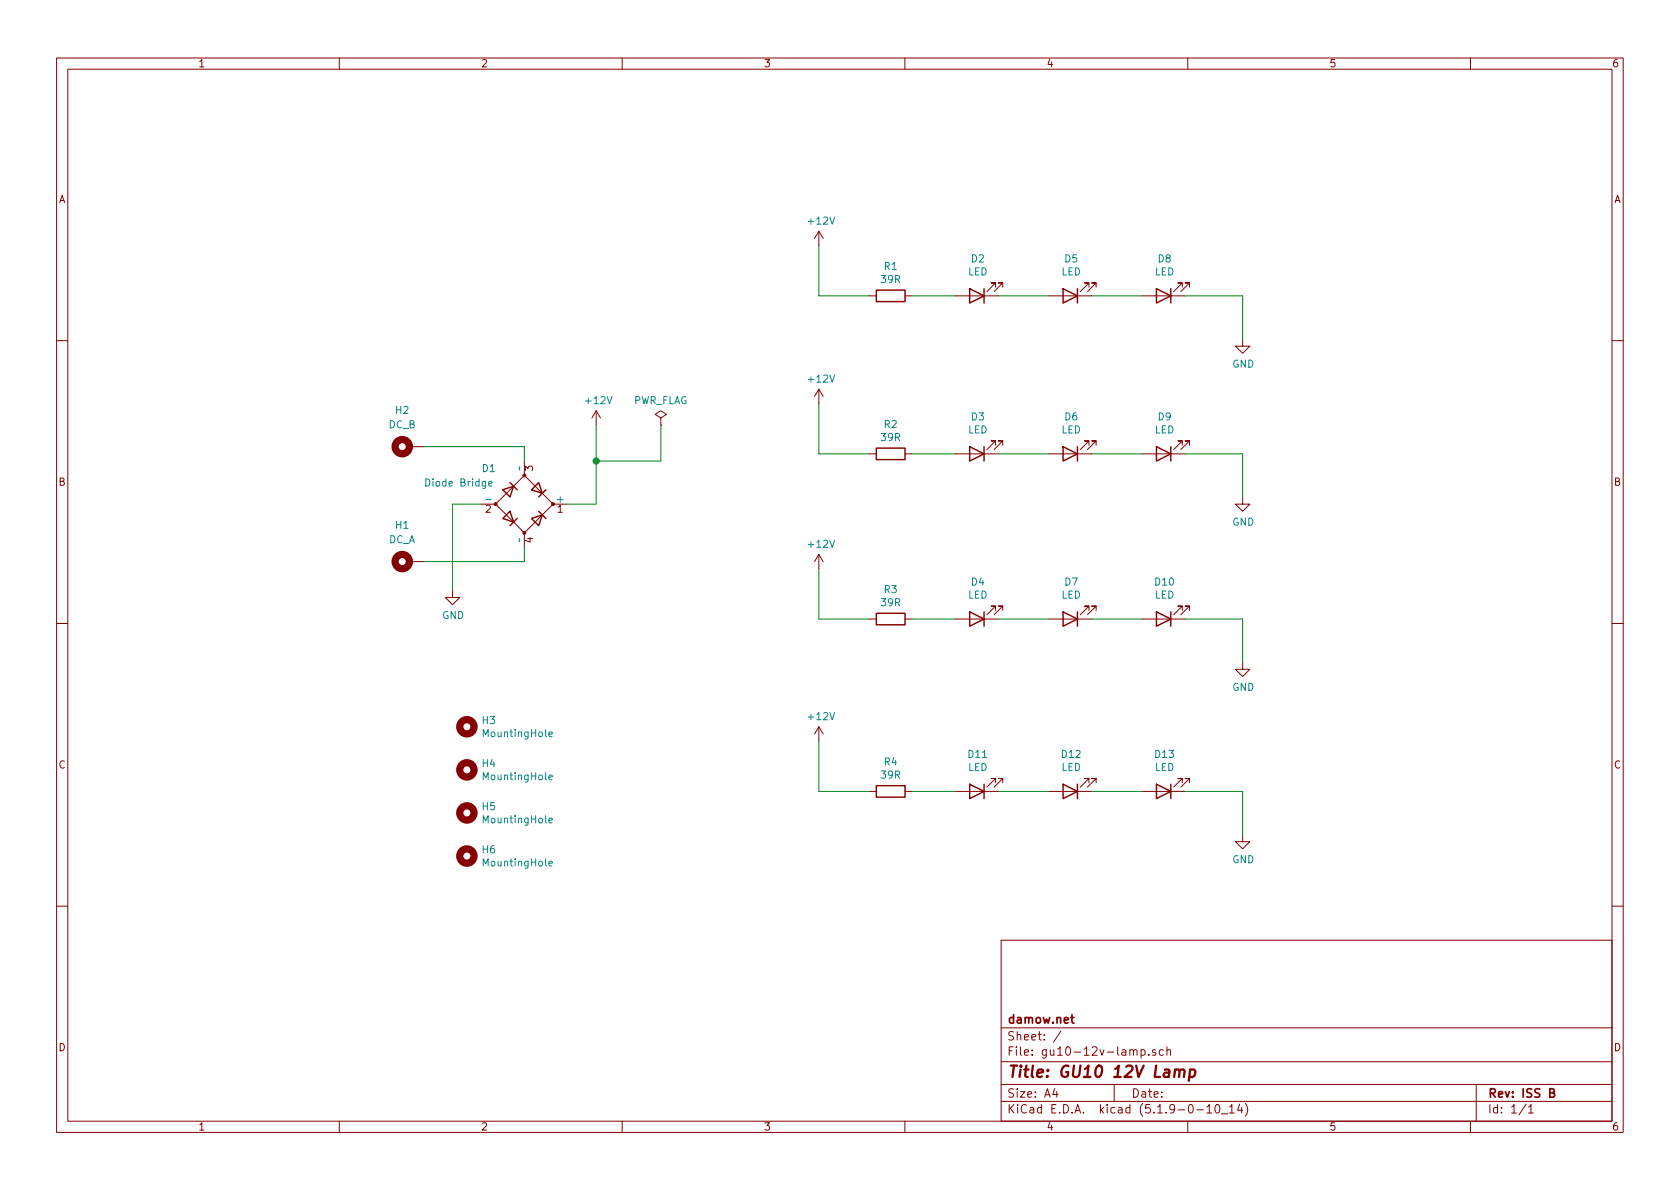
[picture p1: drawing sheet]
EESchema Schematic File Version 4
EELAYER 30 0
EELAYER END
$Descr A4 11693 8268
encoding utf-8
Sheet 1 1
Title "GU10 12V Lamp"
Date ""
Rev "ISS B"
Comp "damow.net"
Comment1 ""
Comment2 ""
Comment3 ""
Comment4 ""
$EndDescr
$Comp
L Mechanical:MountingHole_Pad H1
U 1 1
P 2850 3900
F 0 "H1" V 3100 3950 50  0000 C CNN
F 1 "DC_A" V 3000 3950 50  0000 C CNN
F 2 "MountingHole:MountingHole_3.2mm_M3_Pad_Via" H 2850 3900 50  0001 C CNN
F 3 "~" H 2850 3900 50  0001 C CNN
	1    2850 3900
	0    -1   -1   0   
$EndComp
$Comp
L Device:D_Bridge_+-AA D1
U 1 1
P 3650 3500
F 0 "D1" H 3350 3750 50  0000 L CNN
F 1 "Diode Bridge" H 2950 3650 50  0000 L CNN
F 2 "Diode_SMD:Diode_Bridge_Vishay_DFS" H 3650 3500 50  0001 C CNN
F 3 "~" H 3650 3500 50  0001 C CNN
F 4 "Digi-Key" H 3650 3500 50  0001 C CNN "Vendor"
F 5 "0.41" H 3650 3500 50  0001 C CNN "Vendor 10of GBP"
F 6 "DF01SA-E3/77GICT-ND" H 3650 3500 50  0001 C CNN "Vendor SKU"
	1    3650 3500
	1    0    0    -1  
$EndComp
Wire Wire Line
	3650 3100 3650 3200
Wire Wire Line
	2950 3100 3650 3100
Wire Wire Line
	3650 3900 3650 3800
Wire Wire Line
	2950 3900 3650 3900
Wire Wire Line
	3350 3500 3150 3500
Wire Wire Line
	3150 3500 3150 4100
$Comp
L power:GND #PWR0107
U 1 1
P 3150 4100
F 0 "#PWR0107" H 3150 3850 50  0001 C CNN
F 1 "GND" H 3155 3927 50  0000 C CNN
F 2 "" H 3150 4100 50  0001 C CNN
F 3 "" H 3150 4100 50  0001 C CNN
	1    3150 4100
	1    0    0    -1  
$EndComp
Wire Wire Line
	3950 3500 4150 3500
Wire Wire Line
	4150 3500 4150 3200
$Comp
L power:+12V #PWR0108
U 1 1
P 4150 2950
F 0 "#PWR0108" H 4150 2800 50  0001 C CNN
F 1 "+12V" H 4165 3123 50  0000 C CNN
F 2 "" H 4150 2950 50  0001 C CNN
F 3 "" H 4150 2950 50  0001 C CNN
	1    4150 2950
	1    0    0    -1  
$EndComp
$Comp
L Mechanical:MountingHole_Pad H2
U 1 1
P 2850 3100
F 0 "H2" V 3100 3150 50  0000 C CNN
F 1 "DC_B" V 3000 3150 50  0000 C CNN
F 2 "MountingHole:MountingHole_3.2mm_M3_Pad_Via" H 2850 3100 50  0001 C CNN
F 3 "~" H 2850 3100 50  0001 C CNN
	1    2850 3100
	0    -1   -1   0   
$EndComp
$Comp
L Device:R R2
U 1 1
P 6200 3150
F 0 "R2" V 5993 3150 50  0000 C CNN
F 1 "39R" V 6084 3150 50  0000 C CNN
F 2 "Resistor_SMD:R_2512_6332Metric" V 6130 3150 50  0001 C CNN
F 3 "~" H 6200 3150 50  0001 C CNN
F 4 "Digi-Key" H 6200 3150 50  0001 C CNN "Vendor"
F 5 "0.181" H 6200 3150 50  0001 C CNN "Vendor 10of GBP"
F 6 "RMCF2512JT39R0CT-ND" H 6200 3150 50  0001 C CNN "Vendor SKU"
	1    6200 3150
	0    1    1    0   
$EndComp
$Comp
L Device:R R1
U 1 1
P 6200 2050
F 0 "R1" V 5993 2050 50  0000 C CNN
F 1 "39R" V 6084 2050 50  0000 C CNN
F 2 "Resistor_SMD:R_2512_6332Metric" V 6130 2050 50  0001 C CNN
F 3 "~" H 6200 2050 50  0001 C CNN
F 4 "Digi-Key" H 6200 2050 50  0001 C CNN "Vendor"
F 5 "0.181" H 6200 2050 50  0001 C CNN "Vendor 10of GBP"
F 6 "RMCF2512JT39R0CT-ND" H 6200 2050 50  0001 C CNN "Vendor SKU"
	1    6200 2050
	0    1    1    0   
$EndComp
Wire Wire Line
	5700 2800 5700 3150
$Comp
L power:+12V #PWR0104
U 1 1
P 5700 2800
F 0 "#PWR0104" H 5700 2650 50  0001 C CNN
F 1 "+12V" H 5715 2973 50  0000 C CNN
F 2 "" H 5700 2800 50  0001 C CNN
F 3 "" H 5700 2800 50  0001 C CNN
	1    5700 2800
	1    0    0    -1  
$EndComp
$Comp
L power:GND #PWR0103
U 1 1
P 8650 3450
F 0 "#PWR0103" H 8650 3200 50  0001 C CNN
F 1 "GND" H 8655 3277 50  0000 C CNN
F 2 "" H 8650 3450 50  0001 C CNN
F 3 "" H 8650 3450 50  0001 C CNN
	1    8650 3450
	1    0    0    -1  
$EndComp
Wire Wire Line
	8650 3150 8650 3450
Wire Wire Line
	8250 3150 8650 3150
Wire Wire Line
	6050 3150 5700 3150
Wire Wire Line
	7600 3150 7950 3150
$Comp
L Device:LED D9
U 1 1
P 8100 3150
F 0 "D9" H 8093 2895 50  0000 C CNN
F 1 "LED" H 8093 2986 50  0000 C CNN
F 2 "2835-led.kicad_mod:LED_PLCC_2835" H 8100 3150 50  0001 C CNN
F 3 "~" H 8100 3150 50  0001 C CNN
F 4 "Digi-Key" H 8100 3150 50  0001 C CNN "Vendor"
F 5 "" H 8100 3150 50  0001 C CNN "Vendor 10of"
F 6 "2138-JB2835AWT-W-U30GA0000-N0000001CT-ND" H 8100 3150 50  0001 C CNN "Vendor SKU"
F 7 "0.01500" H 8100 3150 50  0001 C CNN "Vendor 10of GBP"
	1    8100 3150
	-1   0    0    1   
$EndComp
Wire Wire Line
	6950 3150 7300 3150
$Comp
L Device:LED D6
U 1 1
P 7450 3150
F 0 "D6" H 7443 2895 50  0000 C CNN
F 1 "LED" H 7443 2986 50  0000 C CNN
F 2 "2835-led.kicad_mod:LED_PLCC_2835" H 7450 3150 50  0001 C CNN
F 3 "~" H 7450 3150 50  0001 C CNN
F 4 "Digi-Key" H 7450 3150 50  0001 C CNN "Vendor"
F 5 "" H 7450 3150 50  0001 C CNN "Vendor 10of"
F 6 "2138-JB2835AWT-W-U30GA0000-N0000001CT-ND" H 7450 3150 50  0001 C CNN "Vendor SKU"
F 7 "0.01500" H 7450 3150 50  0001 C CNN "Vendor 10of GBP"
	1    7450 3150
	-1   0    0    1   
$EndComp
Wire Wire Line
	6650 3150 6350 3150
$Comp
L Device:LED D3
U 1 1
P 6800 3150
F 0 "D3" H 6793 2895 50  0000 C CNN
F 1 "LED" H 6793 2986 50  0000 C CNN
F 2 "2835-led.kicad_mod:LED_PLCC_2835" H 6800 3150 50  0001 C CNN
F 3 "~" H 6800 3150 50  0001 C CNN
F 4 "Digi-Key" H 6800 3150 50  0001 C CNN "Vendor"
F 5 "0.01500" H 6800 3150 50  0001 C CNN "Vendor 10of GBP"
F 6 "2138-JB2835AWT-W-U30GA0000-N0000001CT-ND" H 6800 3150 50  0001 C CNN "Vendor SKU"
	1    6800 3150
	-1   0    0    1   
$EndComp
Wire Wire Line
	5700 1700 5700 2050
$Comp
L power:+12V #PWR0102
U 1 1
P 5700 1700
F 0 "#PWR0102" H 5700 1550 50  0001 C CNN
F 1 "+12V" H 5715 1873 50  0000 C CNN
F 2 "" H 5700 1700 50  0001 C CNN
F 3 "" H 5700 1700 50  0001 C CNN
	1    5700 1700
	1    0    0    -1  
$EndComp
$Comp
L power:GND #PWR0101
U 1 1
P 8650 2350
F 0 "#PWR0101" H 8650 2100 50  0001 C CNN
F 1 "GND" H 8655 2177 50  0000 C CNN
F 2 "" H 8650 2350 50  0001 C CNN
F 3 "" H 8650 2350 50  0001 C CNN
	1    8650 2350
	1    0    0    -1  
$EndComp
Wire Wire Line
	8650 2050 8650 2350
Wire Wire Line
	8250 2050 8650 2050
Wire Wire Line
	6050 2050 5700 2050
Wire Wire Line
	7600 2050 7950 2050
$Comp
L Device:LED D8
U 1 1
P 8100 2050
F 0 "D8" H 8093 1795 50  0000 C CNN
F 1 "LED" H 8093 1886 50  0000 C CNN
F 2 "2835-led.kicad_mod:LED_PLCC_2835" H 8100 2050 50  0001 C CNN
F 3 "~" H 8100 2050 50  0001 C CNN
F 4 "Digi-Key" H 8100 2050 50  0001 C CNN "Vendor"
F 5 "" H 8100 2050 50  0001 C CNN "Vendor 10of"
F 6 "2138-JB2835AWT-W-U30GA0000-N0000001CT-ND" H 8100 2050 50  0001 C CNN "Vendor SKU"
F 7 "0.01500" H 8100 2050 50  0001 C CNN "Vendor 10of GBP"
	1    8100 2050
	-1   0    0    1   
$EndComp
Wire Wire Line
	6950 2050 7300 2050
$Comp
L Device:LED D5
U 1 1
P 7450 2050
F 0 "D5" H 7443 1795 50  0000 C CNN
F 1 "LED" H 7443 1886 50  0000 C CNN
F 2 "2835-led.kicad_mod:LED_PLCC_2835" H 7450 2050 50  0001 C CNN
F 3 "~" H 7450 2050 50  0001 C CNN
F 4 "Digi-Key" H 7450 2050 50  0001 C CNN "Vendor"
F 5 "" H 7450 2050 50  0001 C CNN "Vendor 10of"
F 6 "2138-JB2835AWT-W-U30GA0000-N0000001CT-ND" H 7450 2050 50  0001 C CNN "Vendor SKU"
F 7 "0.01500" H 7450 2050 50  0001 C CNN "Vendor 10of GBP"
	1    7450 2050
	-1   0    0    1   
$EndComp
Wire Wire Line
	6650 2050 6350 2050
$Comp
L Device:LED D2
U 1 1
P 6800 2050
F 0 "D2" H 6793 1795 50  0000 C CNN
F 1 "LED" H 6793 1886 50  0000 C CNN
F 2 "2835-led.kicad_mod:LED_PLCC_2835" H 6800 2050 50  0001 C CNN
F 3 "~" H 6800 2050 50  0001 C CNN
F 4 "Digi-Key" H 6800 2050 50  0001 C CNN "Vendor"
F 5 "" H 6800 2050 50  0001 C CNN "Vendor 10of"
F 6 "2138-JB2835AWT-W-U30GA0000-N0000001CT-ND" H 6800 2050 50  0001 C CNN "Vendor SKU"
F 7 "0.01500" H 6800 2050 50  0001 C CNN "Vendor 10of GBP"
	1    6800 2050
	-1   0    0    1   
$EndComp
$Comp
L Device:R R3
U 1 1
P 6200 4300
F 0 "R3" V 5993 4300 50  0000 C CNN
F 1 "39R" V 6084 4300 50  0000 C CNN
F 2 "Resistor_SMD:R_2512_6332Metric" V 6130 4300 50  0001 C CNN
F 3 "~" H 6200 4300 50  0001 C CNN
F 4 "Digi-Key" H 6200 4300 50  0001 C CNN "Vendor"
F 5 "0.181" H 6200 4300 50  0001 C CNN "Vendor 10of GBP"
F 6 "RMCF2512JT39R0CT-ND" H 6200 4300 50  0001 C CNN "Vendor SKU"
	1    6200 4300
	0    1    1    0   
$EndComp
Wire Wire Line
	5700 3950 5700 4300
$Comp
L power:+12V #PWR0106
U 1 1
P 5700 3950
F 0 "#PWR0106" H 5700 3800 50  0001 C CNN
F 1 "+12V" H 5715 4123 50  0000 C CNN
F 2 "" H 5700 3950 50  0001 C CNN
F 3 "" H 5700 3950 50  0001 C CNN
	1    5700 3950
	1    0    0    -1  
$EndComp
$Comp
L power:GND #PWR0105
U 1 1
P 8650 4600
F 0 "#PWR0105" H 8650 4350 50  0001 C CNN
F 1 "GND" H 8655 4427 50  0000 C CNN
F 2 "" H 8650 4600 50  0001 C CNN
F 3 "" H 8650 4600 50  0001 C CNN
	1    8650 4600
	1    0    0    -1  
$EndComp
Wire Wire Line
	8650 4300 8650 4600
Wire Wire Line
	8250 4300 8650 4300
Wire Wire Line
	6050 4300 5700 4300
Wire Wire Line
	7600 4300 7950 4300
$Comp
L Device:LED D10
U 1 1
P 8100 4300
F 0 "D10" H 8093 4045 50  0000 C CNN
F 1 "LED" H 8093 4136 50  0000 C CNN
F 2 "2835-led.kicad_mod:LED_PLCC_2835" H 8100 4300 50  0001 C CNN
F 3 "~" H 8100 4300 50  0001 C CNN
F 4 "Digi-Key" H 8100 4300 50  0001 C CNN "Vendor"
F 5 "" H 8100 4300 50  0001 C CNN "Vendor 10of"
F 6 "2138-JB2835AWT-W-U30GA0000-N0000001CT-ND" H 8100 4300 50  0001 C CNN "Vendor SKU"
F 7 "0.01500" H 8100 4300 50  0001 C CNN "Vendor 10of GBP"
	1    8100 4300
	-1   0    0    1   
$EndComp
Wire Wire Line
	6950 4300 7300 4300
$Comp
L Device:LED D7
U 1 1
P 7450 4300
F 0 "D7" H 7443 4045 50  0000 C CNN
F 1 "LED" H 7443 4136 50  0000 C CNN
F 2 "2835-led.kicad_mod:LED_PLCC_2835" H 7450 4300 50  0001 C CNN
F 3 "~" H 7450 4300 50  0001 C CNN
F 4 "Digi-Key" H 7450 4300 50  0001 C CNN "Vendor"
F 5 "" H 7450 4300 50  0001 C CNN "Vendor 10of"
F 6 "2138-JB2835AWT-W-U30GA0000-N0000001CT-ND" H 7450 4300 50  0001 C CNN "Vendor SKU"
F 7 "0.01500" H 7450 4300 50  0001 C CNN "Vendor 10of GBP"
	1    7450 4300
	-1   0    0    1   
$EndComp
Wire Wire Line
	6650 4300 6350 4300
$Comp
L Device:LED D4
U 1 1
P 6800 4300
F 0 "D4" H 6793 4045 50  0000 C CNN
F 1 "LED" H 6793 4136 50  0000 C CNN
F 2 "2835-led.kicad_mod:LED_PLCC_2835" H 6800 4300 50  0001 C CNN
F 3 "~" H 6800 4300 50  0001 C CNN
F 4 "Digi-Key" H 6800 4300 50  0001 C CNN "Vendor"
F 5 "" H 6800 4300 50  0001 C CNN "Vendor 10of"
F 6 "2138-JB2835AWT-W-U30GA0000-N0000001CT-ND" H 6800 4300 50  0001 C CNN "Vendor SKU"
F 7 "0.01500" H 6800 4300 50  0001 C CNN "Vendor 10of GBP"
	1    6800 4300
	-1   0    0    1   
$EndComp
$Comp
L Device:R R4
U 1 1
P 6200 5500
F 0 "R4" V 5993 5500 50  0000 C CNN
F 1 "39R" V 6084 5500 50  0000 C CNN
F 2 "Resistor_SMD:R_2512_6332Metric" V 6130 5500 50  0001 C CNN
F 3 "~" H 6200 5500 50  0001 C CNN
F 4 "Digi-Key" H 6200 5500 50  0001 C CNN "Vendor"
F 5 "0.181" H 6200 5500 50  0001 C CNN "Vendor 10of GBP"
F 6 "RMCF2512JT39R0CT-ND" H 6200 5500 50  0001 C CNN "Vendor SKU"
	1    6200 5500
	0    1    1    0   
$EndComp
Wire Wire Line
	5700 5150 5700 5500
$Comp
L power:+12V #PWR0110
U 1 1
P 5700 5150
F 0 "#PWR0110" H 5700 5000 50  0001 C CNN
F 1 "+12V" H 5715 5323 50  0000 C CNN
F 2 "" H 5700 5150 50  0001 C CNN
F 3 "" H 5700 5150 50  0001 C CNN
	1    5700 5150
	1    0    0    -1  
$EndComp
$Comp
L power:GND #PWR0111
U 1 1
P 8650 5800
F 0 "#PWR0111" H 8650 5550 50  0001 C CNN
F 1 "GND" H 8655 5627 50  0000 C CNN
F 2 "" H 8650 5800 50  0001 C CNN
F 3 "" H 8650 5800 50  0001 C CNN
	1    8650 5800
	1    0    0    -1  
$EndComp
Wire Wire Line
	8650 5500 8650 5800
Wire Wire Line
	8250 5500 8650 5500
Wire Wire Line
	6050 5500 5700 5500
Wire Wire Line
	7600 5500 7950 5500
$Comp
L Device:LED D13
U 1 1
P 8100 5500
F 0 "D13" H 8093 5245 50  0000 C CNN
F 1 "LED" H 8093 5336 50  0000 C CNN
F 2 "2835-led.kicad_mod:LED_PLCC_2835" H 8100 5500 50  0001 C CNN
F 3 "~" H 8100 5500 50  0001 C CNN
F 4 "Digi-Key" H 8100 5500 50  0001 C CNN "Vendor"
F 5 "" H 8100 5500 50  0001 C CNN "Vendor 10of"
F 6 "2138-JB2835AWT-W-U30GA0000-N0000001CT-ND" H 8100 5500 50  0001 C CNN "Vendor SKU"
F 7 "0.01500" H 8100 5500 50  0001 C CNN "Vendor 10of GBP"
	1    8100 5500
	-1   0    0    1   
$EndComp
Wire Wire Line
	6950 5500 7300 5500
$Comp
L Device:LED D12
U 1 1
P 7450 5500
F 0 "D12" H 7443 5245 50  0000 C CNN
F 1 "LED" H 7443 5336 50  0000 C CNN
F 2 "2835-led.kicad_mod:LED_PLCC_2835" H 7450 5500 50  0001 C CNN
F 3 "~" H 7450 5500 50  0001 C CNN
F 4 "Digi-Key" H 7450 5500 50  0001 C CNN "Vendor"
F 5 "" H 7450 5500 50  0001 C CNN "Vendor 10of"
F 6 "2138-JB2835AWT-W-U30GA0000-N0000001CT-ND" H 7450 5500 50  0001 C CNN "Vendor SKU"
F 7 "0.01500" H 7450 5500 50  0001 C CNN "Vendor 10of GBP"
	1    7450 5500
	-1   0    0    1   
$EndComp
Wire Wire Line
	6650 5500 6350 5500
$Comp
L Device:LED D11
U 1 1
P 6800 5500
F 0 "D11" H 6793 5245 50  0000 C CNN
F 1 "LED" H 6793 5336 50  0000 C CNN
F 2 "2835-led.kicad_mod:LED_PLCC_2835" H 6800 5500 50  0001 C CNN
F 3 "~" H 6800 5500 50  0001 C CNN
F 4 "Digi-Key" H 6800 5500 50  0001 C CNN "Vendor"
F 5 "" H 6800 5500 50  0001 C CNN "Vendor 10of"
F 6 "2138-JB2835AWT-W-U30GA0000-N0000001CT-ND" H 6800 5500 50  0001 C CNN "Vendor SKU"
F 7 "0.01500" H 6800 5500 50  0001 C CNN "Vendor 10of GBP"
	1    6800 5500
	-1   0    0    1   
$EndComp
$Comp
L Mechanical:MountingHole H3
U 1 1
P 3250 5050
F 0 "H3" H 3350 5096 50  0000 L CNN
F 1 "MountingHole" H 3350 5005 50  0000 L CNN
F 2 "MountingHole:MountingHole_2.5mm" H 3250 5050 50  0001 C CNN
F 3 "~" H 3250 5050 50  0001 C CNN
	1    3250 5050
	1    0    0    -1  
$EndComp
$Comp
L Mechanical:MountingHole H4
U 1 1
P 3250 5350
F 0 "H4" H 3350 5396 50  0000 L CNN
F 1 "MountingHole" H 3350 5305 50  0000 L CNN
F 2 "MountingHole:MountingHole_2.5mm" H 3250 5350 50  0001 C CNN
F 3 "~" H 3250 5350 50  0001 C CNN
	1    3250 5350
	1    0    0    -1  
$EndComp
$Comp
L Mechanical:MountingHole H5
U 1 1
P 3250 5650
F 0 "H5" H 3350 5696 50  0000 L CNN
F 1 "MountingHole" H 3350 5605 50  0000 L CNN
F 2 "MountingHole:MountingHole_2.5mm" H 3250 5650 50  0001 C CNN
F 3 "~" H 3250 5650 50  0001 C CNN
	1    3250 5650
	1    0    0    -1  
$EndComp
$Comp
L Mechanical:MountingHole H6
U 1 1
P 3250 5950
F 0 "H6" H 3350 5996 50  0000 L CNN
F 1 "MountingHole" H 3350 5905 50  0000 L CNN
F 2 "MountingHole:MountingHole_2.5mm" H 3250 5950 50  0001 C CNN
F 3 "~" H 3250 5950 50  0001 C CNN
	1    3250 5950
	1    0    0    -1  
$EndComp
$Comp
L power:PWR_FLAG #FLG0101
U 1 1
P 4600 2950
F 0 "#FLG0101" H 4600 3025 50  0001 C CNN
F 1 "PWR_FLAG" H 4600 3123 50  0000 C CNN
F 2 "" H 4600 2950 50  0001 C CNN
F 3 "~" H 4600 2950 50  0001 C CNN
	1    4600 2950
	1    0    0    -1  
$EndComp
Wire Wire Line
	4600 2950 4600 3200
Wire Wire Line
	4600 3200 4150 3200
Connection ~ 4150 3200
Wire Wire Line
	4150 3200 4150 2950
$EndSCHEMATC
